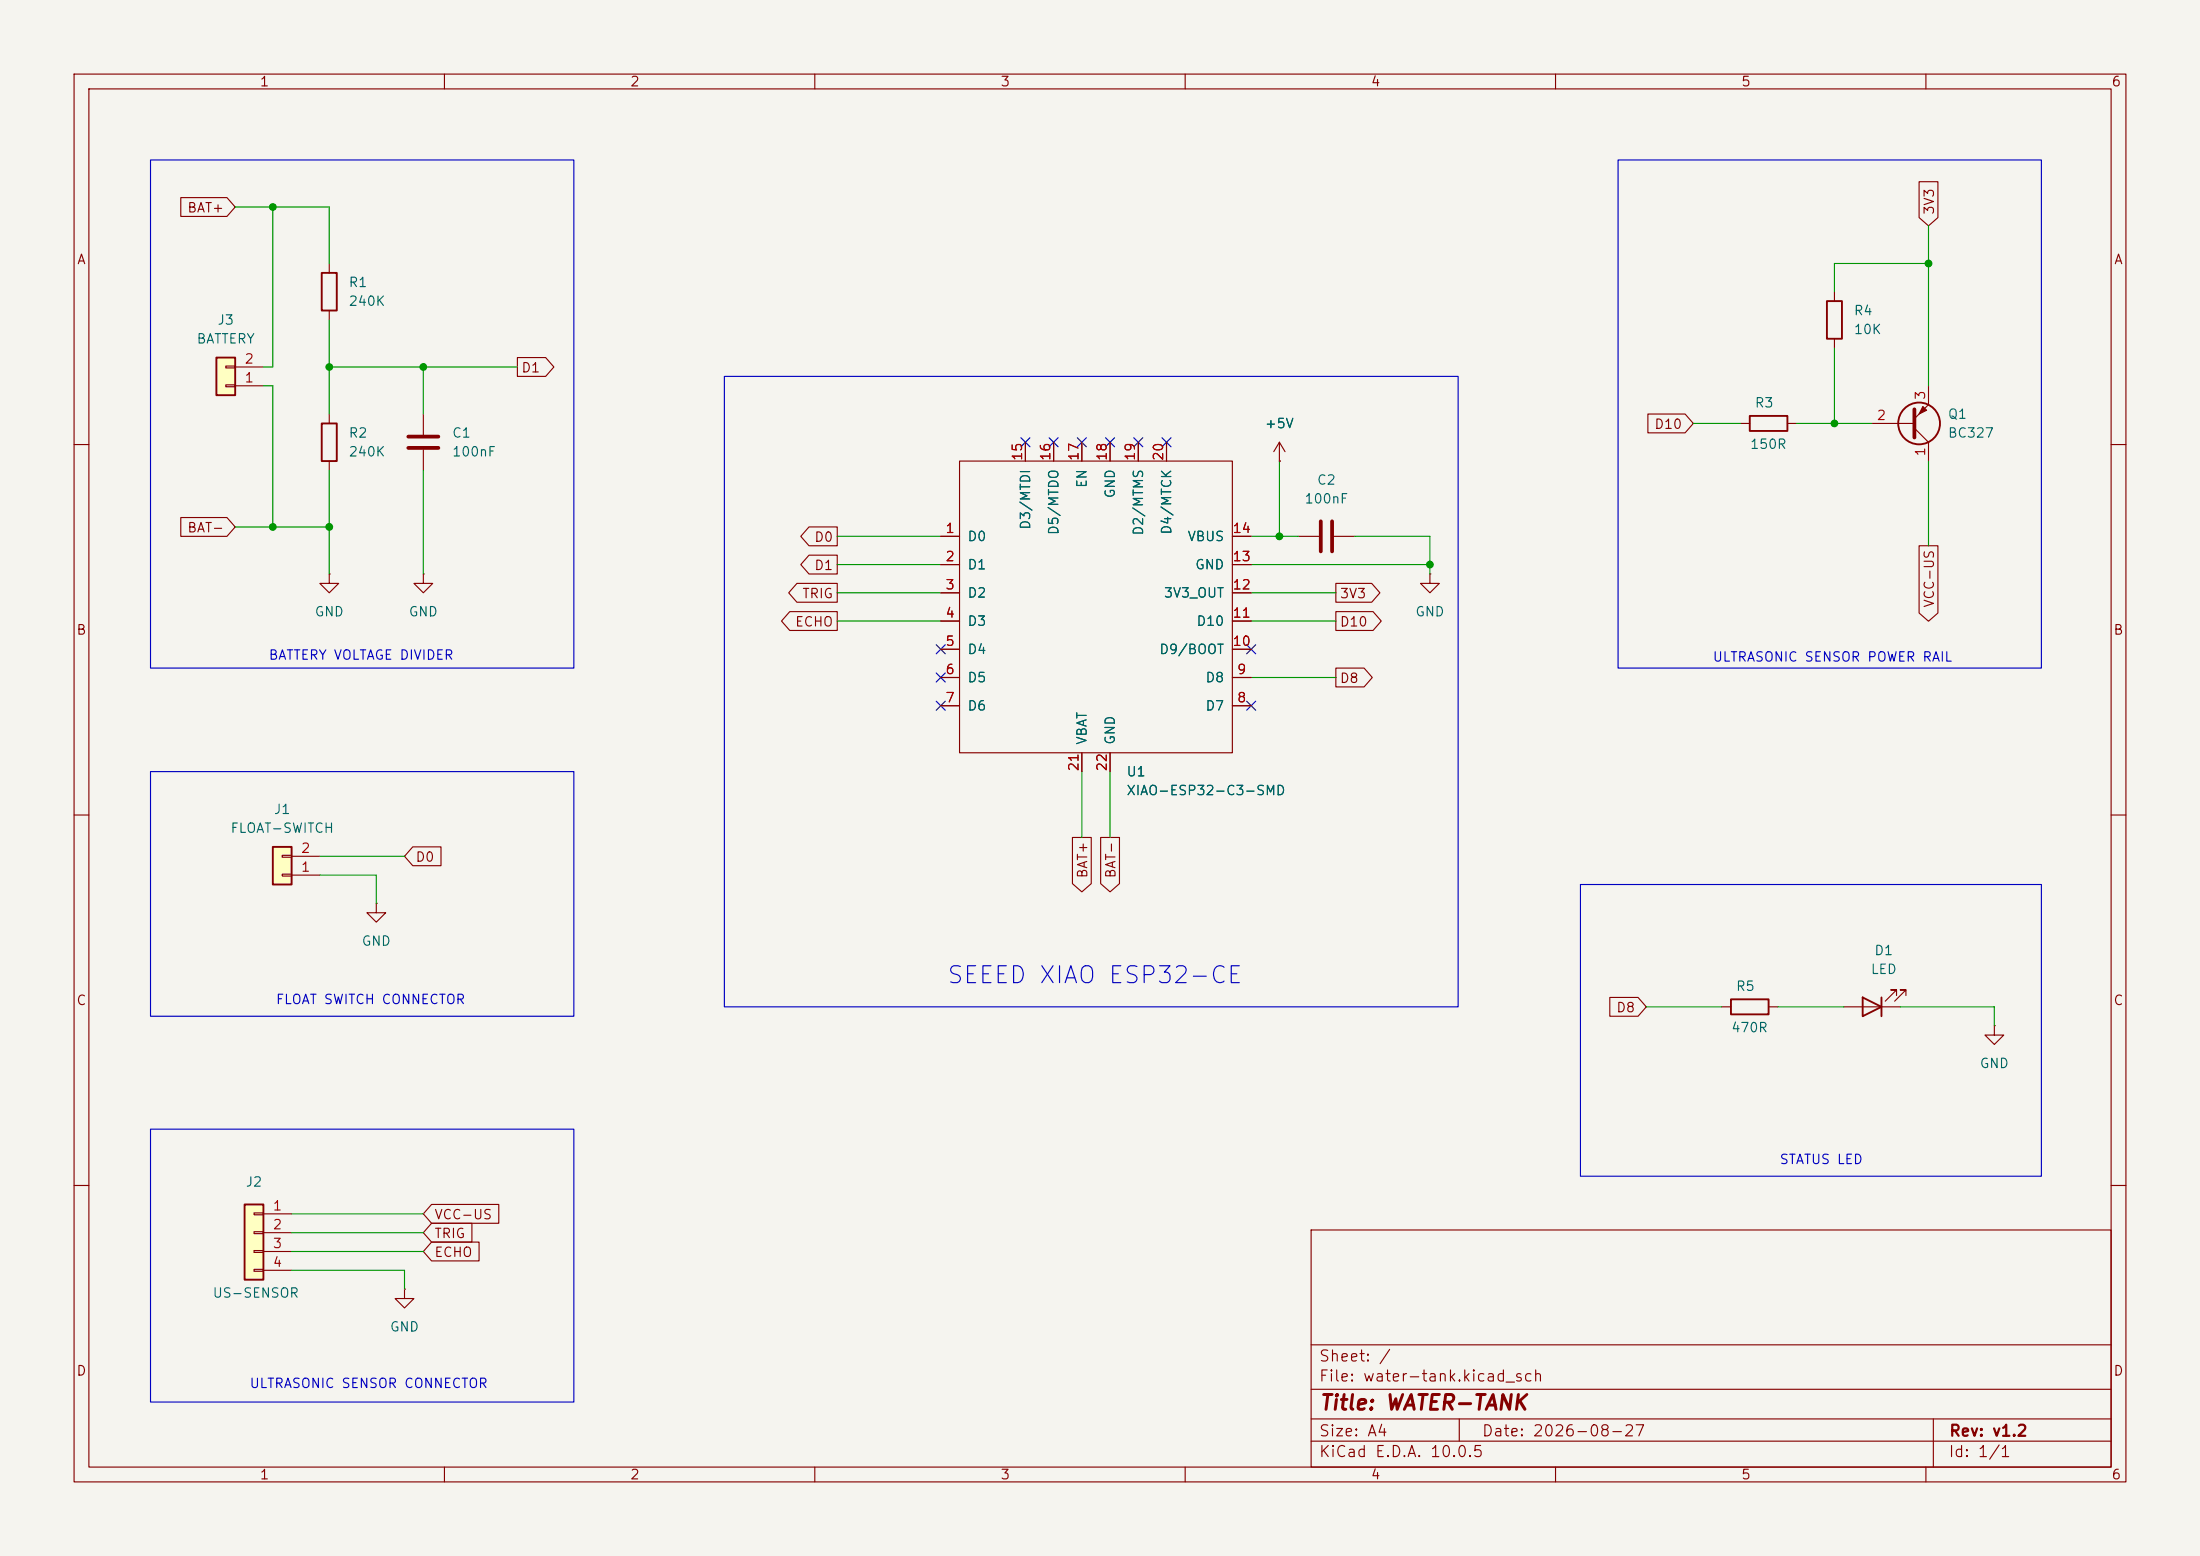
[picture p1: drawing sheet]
<svg xmlns="http://www.w3.org/2000/svg" width="297mm" height="210mm" viewBox="0 0 297 210" stroke-linecap="round" stroke-linejoin="round" font-family="sans-serif">
<path d="M0 0h297v210h-297z" fill="#f5f4ef" stroke="#f5f4ef" stroke-width=".14"/>
<g fill="none" stroke="#840000" stroke-width=".15">
<path d="M10 10h277v190h-277zM12 12h273v186h-273zM60 10v2M110 10v2M160 10v2M210 10v2M260 10v2M44.4 35.6v1.2M247.6 39.4v1.2M44.4 41.9v1.3M57.1 55.9v2.8M234.9 57.2h1.3"/>
<path d="M241.3 57.2h1.3M247.6 45.7v1.3M252.7 57.2h5.7M258.4 57.8l1.9 1.9v2.5M260.3 52.1v2.5l-1.9 1.9M10 60h2M57.1 60.7v2.8M285 60h2M10 110h2M285 110h2M232.4 135.9h1.3M238.8 135.9h1.2"/>
<path d="M269.2 138.4v1.3h1.3l-1.3 1.3-1.2-1.3h1.2M269.2 138.4h.1M10 160h2M177 166h108v32h-108zM285 160h2M60 198v2M110 198v2M160 198v2M177 194.5h108M177 191.5h108M177 187.5h108M177 181.5h108"/>
<path d="M197 191.5v3M210 198v2M260 198v2M261 191.5v6.5"/>
</g>
<path d="M55.1 58.9h4.1M258.4 55.2v3.9M55.1 60.5h4.1" fill="none" stroke="#840000" stroke-width=".51"/>
<g fill="none" stroke="#840000" stroke-width=".25">
<path d="M43.4 36.8h2.1v5.1h-2.1zM236.2 56.1h5.1v2.1h-5.1zM246.6 40.6h2.1v5.1h-2.1zM233.7 134.9h5.1v2h-5.1z"/>
<circle cx="259.1" cy="57.1" r="2.82"/>
</g>
<path d="M259.6 54.9l.5 .5-1 .5z" fill="#840000" stroke="#840000" stroke-width=".15"/>
<path d="M29.2 48.3h2.5v5h-2.5z" fill="#ffffc2"/>
<path d="M29.2 48.3h2.5v5h-2.5zM43.4 57.2h2.1v5h-2.1z" fill="none" stroke="#840000" stroke-width=".25"/>
<path d="M30.5 51.9h1.2v.3h-1.2zM30.5 49.4h1.2v.3h-1.2zM31.7 52.1h3.9M31.7 49.5h3.9M44.4 55.9v1.3M44.4 77.5v1.2h1.3l-1.3 1.3-1.2-1.3h1.2M44.4 77.5h.1M44.4 62.2v1.3M57.1 77.5v1.2h1.3l-1.3 1.3-1.2-1.3h1.2M57.1 77.5h.1" fill="none" stroke="#840000" stroke-width=".15"/>
<path d="M36.8 114.3h2.6v5.1h-2.6z" fill="#ffffc2"/>
<path d="M36.8 114.3h2.6v5.1h-2.6z" fill="none" stroke="#840000" stroke-width=".25"/>
<path d="M38.1 118h1.3v.2h-1.3zM38.1 115.4h1.3v.3h-1.3zM39.4 118.1h3.8M39.4 115.6h3.8M50.8 121.9v1.3h1.3l-1.3 1.3-1.3-1.3h1.3M50.8 121.9h.1" fill="none" stroke="#840000" stroke-width=".15"/>
<path d="M33 162.6h2.6v10.1h-2.6z" fill="#ffffc2"/>
<path d="M251.5 134.6l2.5 1.3-2.5 1.3zM254 134.6v2.6M33 162.6h2.6v10.1h-2.6z" fill="none" stroke="#840000" stroke-width=".25"/>
<g fill="none" stroke="#840000" stroke-width=".15">
<path d="M24.4 26.7h6.2l1.1 1.2-1.1 1.3h-6.2zM259.1 24.5h2.5v4.9l-1.3 1.1-1.2-1.1zM69.8 48.3h3.9l1.1 1.2-1.1 1.3h-3.9zM138.4 59.7v2.5M142.2 59.7v2.5M146 59.7v2.5M149.9 59.7v2.5M153.7 59.7v2.5M157.5 59.7v2.5M172.7 59.7l-.7 1.3M172.7 59.7l.8 1.3M172.7 59.7v2.5"/>
<path d="M222.5 55.9h5l1.1 1.3-1.1 1.2h-5zM24.4 69.8h6.2l1.1 1.3-1.1 1.3h-6.2zM107.6 78.7h5.4v2.6h-5.4l-1.1-1.3zM109.2 71.1h3.8v2.6h-3.8l-1.1-1.3zM109.2 74.9h3.8v2.6h-3.8l-1.1-1.3zM127 72.4h2.5M127 76.2h2.5M129.5 62.2h36.9v39.4h-36.9zM166.4 72.4h2.5M166.4 76.2h2.5M172.7 62.2h.1M175.3 72.4h2.8"/>
<path d="M180.1 72.4h2.8M180.3 78.7h4.9l1.1 1.3-1.1 1.3h-4.9zM193 77.5v1.2h1.3l-1.3 1.3-1.2-1.3h1.2M193 77.5h.1M259.1 73.7h2.5v9l-1.3 1.1-1.2-1.1zM106.6 82.5h6.4v2.6h-6.4l-1.1-1.3zM127 80h2.5M127 83.8h2.5M127 87.6h2.5M127 91.4h2.5M127 95.3h2.5M166.4 80h2.5"/>
<path d="M166.4 83.8h2.5M166.4 87.6h2.5M166.4 91.4h2.5M166.4 95.3h2.5M180.3 90.2h3.9l1.1 1.2-1.1 1.3h-3.9zM180.3 82.5h5.1l1.1 1.3-1.1 1.3h-5.1zM55.7 114.3h3.8v2.5h-3.8l-1.1-1.2zM144.8 113h2.5v6.3l-1.3 1.1-1.2-1.1zM146 101.6v2.5M148.6 113h2.5v6.3l-1.2 1.1-1.3-1.1zM149.9 101.6v2.5M217.3 134.6h3.8l1.1 1.3-1.1 1.3h-3.8z"/>
<path d="M248.9 135.9h7.6M256 134.4v-.8h-.7h.7l-1.5 1.5M257.3 134.4v-.8h-.8h.8l-1.5 1.5M34.3 163.7h1.3v.3h-1.3zM34.3 166.2h1.3v.3h-1.3zM34.3 168.8h1.3v.2h-1.3zM34.3 171.3h1.3v.3h-1.3zM35.6 163.8h3.8M35.6 166.4h3.8M35.6 168.9h3.8M35.6 171.5h3.8M54.6 174v1.3h1.3l-1.3 1.2-1.3-1.2h1.3"/>
<path d="M54.6 174h.1M58.3 162.6h9v2.5h-9l-1.2-1.3zM58.3 165.1h5.4v2.5h-5.4l-1.2-1.2zM58.3 167.6h6.4v2.6h-6.4l-1.2-1.3z"/>
</g>
<path d="M178.3 70.4v4M179.8 70.4v4" fill="none" stroke="#840000" stroke-width=".51"/>
<g fill="none" stroke="#009600" stroke-width=".15">
<path d="M31.7 27.9h12.7v7.7M36.8 27.9v21.6h-1.2M260.3 30.5v21.6M260.3 35.6h-12.7v3.8M35.6 52.1h1.2v19M44.4 49.5h25.4M44.4 43.2v12.7M57.1 49.5v6.4M228.6 57.2h6.3M242.6 57.2h10.1M247.6 47v10.2M31.7 71.1h12.7"/>
<path d="M44.4 63.5v14M57.1 63.5v14M113 72.4h14M113 76.2h14M168.9 72.4h6.4M168.9 76.2h24.1M172.7 62.2v10.2M182.9 72.4h10.1v5.1M260.3 62.2v11.5M113 83.8h14M113 80h14M168.9 83.8h11.4"/>
<path d="M168.9 80h11.4M168.9 91.4h11.4M43.2 115.6h11.4M43.2 118.1h7.6v3.8M146 104.1v8.9M149.9 104.1v8.9M222.2 135.9h10.2M240 135.9h8.9M256.5 135.9h12.7v2.5M39.4 168.9h17.7M39.4 166.4h17.7M39.4 171.5h15.2v2.5"/>
<path d="M39.4 163.8h17.7"/>
</g>
<g fill="none" stroke="#000084" stroke-width=".15">
<path d="M137.8 59.1l1.2 1.2M139 59.1l-1.2 1.2M141.6 59.1l1.2 1.2M142.8 59.1l-1.2 1.2M145.4 59.1l1.3 1.2M146.7 59.1l-1.3 1.2M149.3 59.1l1.2 1.2M150.5 59.1l-1.2 1.2M153.1 59.1l1.2 1.2M154.3 59.1l-1.2 1.2M156.9 59.1l1.2 1.2M158.1 59.1l-1.2 1.2"/>
<path d="M126.4 87l1.2 1.2M126.4 94.6l1.2 1.3M126.4 90.8l1.2 1.2M127.6 87l-1.2 1.2M127.6 94.6l-1.2 1.3M127.6 90.8l-1.2 1.2M168.3 87l1.2 1.2M168.3 94.6l1.2 1.3M169.5 87l-1.2 1.2M169.5 94.6l-1.2 1.3"/>
</g>
<path d="M20.3 21.6h57.2v68.6h-57.2zM218.4 21.6h57.2v68.6h-57.2zM97.8 50.8h99v85.1h-99zM20.3 104.1h57.2v33.1h-57.2zM213.4 119.4h62.2v39.4h-62.2zM20.3 152.4h57.2v36.8h-57.2z" fill="none" stroke="#0000c2" stroke-width=".15"/>
<g fill="#009600" stroke="#009600" stroke-width=".14">
<circle cx="260.3" cy="35.6" r=".46"/>
<circle cx="247.6" cy="57.2" r=".46"/>
<circle cx="57.1" cy="49.5" r=".46"/>
<circle cx="44.4" cy="49.5" r=".46"/>
<circle cx="36.8" cy="27.9" r=".46"/>
<circle cx="36.8" cy="71.1" r=".46"/>
<circle cx="44.4" cy="71.1" r=".46"/>
<circle cx="193" cy="76.2" r=".46"/>
<circle cx="172.7" cy="72.4" r=".46"/>
</g>
<text font-size="2.3" fill="#0000c2" x="127.7" y="133.3">SEEED XIAO ESP32-CE</text>
<text font-size="2" fill="#840000" x="178" y="190.8">Title: WATER-TANK</text>
<g font-size="1.5" fill="#840000">
<text x="178" y="184.1">Sheet: /</text>
<text x="178" y="186.8">File: water-tank.kicad_sch</text>
<text x="178" y="197">KiCad E.D.A. 10.0.5</text>
<text x="178" y="194.2">Size: A4</text>
<text x="200" y="194.2">Date: 2026-08-27</text>
<text x="263" y="197">Id: 1/1</text>
<text x="263" y="194.2">Rev: v1.2</text>
</g>
<g font-size="1.3" fill="#840000">
<text x="35" y="12">1</text>
<text x="85" y="12">2</text>
<text x="135" y="12">3</text>
<text x="185" y="12">4</text>
<text x="235" y="12">5</text>
<text x="285" y="12">6</text>
<text x="25.2" y="29">BAT+</text>
<text x="261.4" y="29.1" transform="rotate(-90 261.4 29.1)">3V3</text>
<text x="10.3" y="36">A</text>
<text x="285.3" y="36">A</text>
<text x="70.3" y="50.6">D1</text>
<text x="223.3" y="58.2">D10</text>
<text x="25.2" y="72.2">BAT-</text>
<text x="109.8" y="73.4">D0</text>
<text x="109.8" y="77.3">D1</text>
<text x="108.2" y="81.1">TRIG</text>
<text x="180.8" y="81.1">3V3</text>
<text x="261.4" y="82.1" transform="rotate(-90 261.4 82.1)">VCC-US</text>
<text x="10.2" y="86">B</text>
<text x="107.2" y="84.9">ECHO</text>
<text x="180.8" y="84.9">D10</text>
<text x="285.2" y="86">B</text>
<text x="180.8" y="92.5">D8</text>
<text x="56" y="116.6">D0</text>
<text x="147.1" y="118.6" transform="rotate(-90 147.1 118.6)">BAT+</text>
<text x="150.9" y="118.6" transform="rotate(-90 150.9 118.6)">BAT-</text>
<text x="10.2" y="136">C</text>
<text x="218.1" y="136.9">D8</text>
<text x="285.2" y="136">C</text>
<text x="58.6" y="164.9">VCC-US</text>
<text x="58.6" y="167.4">TRIG</text>
<text x="58.6" y="170">ECHO</text>
<text x="10.2" y="186">D</text>
<text x="285.2" y="186">D</text>
<text x="35" y="200">1</text>
<text x="85" y="200">2</text>
<text x="135" y="200">3</text>
<text x="185" y="200">4</text>
<text x="235" y="200">5</text>
<text x="285" y="200">6</text>
</g>
<g font-size="1.3" fill="#006464">
<text x="47" y="39.1">R1</text>
<text x="47" y="41.6">240K</text>
<text x="26.5" y="46.7">BATTERY</text>
<text x="29.3" y="44.1">J3</text>
<text x="250.2" y="42.9">R4</text>
<text x="250.2" y="45.4">10K</text>
<text x="47" y="59.4">R2</text>
<text x="60.9" y="59.4">C1</text>
<text x="170.7" y="58.1">+5V</text>
<text x="236.8" y="55.3">R3</text>
<text x="262.9" y="56.8">Q1</text>
<text x="262.9" y="59.4">BC327</text>
<text x="47" y="61.9">240K</text>
<text x="60.9" y="61.9">100nF</text>
<text x="147" y="66" transform="rotate(-90 147 66)">EN</text>
<text x="177.7" y="65.7">C2</text>
<text x="236.2" y="60.9">150R</text>
<text x="139.4" y="71.6" transform="rotate(-90 139.4 71.6)">D3/MTDI</text>
<text x="150.8" y="67.3" transform="rotate(-90 150.8 67.3)">GND</text>
<text x="176" y="68.3">100nF</text>
<text x="130.5" y="73.4">D0</text>
<text x="130.5" y="77.2">D1</text>
<text x="143.2" y="72.3" transform="rotate(-90 143.2 72.3)">D5/MTDO</text>
<text x="154.6" y="72.4" transform="rotate(-90 154.6 72.4)">D2/MTMS</text>
<text x="158.4" y="72.2" transform="rotate(-90 158.4 72.2)">D4/MTCK</text>
<text x="160.2" y="73.4">VBUS</text>
<text x="161.3" y="77.2">GND</text>
<text x="42.4" y="83.5">GND</text>
<text x="55.1" y="83.5">GND</text>
<text x="130.5" y="81">D2</text>
<text x="157" y="81">3V3_OUT</text>
<text x="191" y="83.5">GND</text>
<text x="130.5" y="84.8">D3</text>
<text x="130.5" y="88.6">D4</text>
<text x="156.4" y="88.6">D9/BOOT</text>
<text x="161.4" y="84.8">D10</text>
<text x="130.5" y="92.4">D5</text>
<text x="162.6" y="92.4">D8</text>
<text x="130.5" y="96.2">D6</text>
<text x="147" y="100.6" transform="rotate(-90 147 100.6)">VBAT</text>
<text x="150.8" y="100.6" transform="rotate(-90 150.8 100.6)">GND</text>
<text x="162.6" y="96.2">D7</text>
<text x="152" y="105.1">U1</text>
<text x="152" y="107.6">XIAO-ESP32-C3-SMD</text>
<text x="31" y="112.7">FLOAT-SWITCH</text>
<text x="36.9" y="110.2">J1</text>
<text x="48.7" y="128">GND</text>
<text x="252.5" y="131.8">LED</text>
<text x="253" y="129.2">D1</text>
<text x="234.3" y="134.1">R5</text>
<text x="233.6" y="139.6">470R</text>
<text x="267.2" y="144.5">GND</text>
<text x="33.1" y="160.5">J2</text>
<text x="28.6" y="175.5">US-SENSOR</text>
<text x="52.5" y="180">GND</text>
</g>
<g font-size="1.3" fill="#a90000">
<text x="32.9" y="51.9">1</text>
<text x="32.9" y="49.4">2</text>
<text x="253.3" y="57">2</text>
<text x="260.2" y="54.1" transform="rotate(-90 260.2 54.1)">3</text>
<text x="138.3" y="62.3" transform="rotate(-90 138.3 62.3)">15</text>
<text x="142.1" y="62.3" transform="rotate(-90 142.1 62.3)">16</text>
<text x="145.9" y="62.3" transform="rotate(-90 145.9 62.3)">17</text>
<text x="149.7" y="62.3" transform="rotate(-90 149.7 62.3)">18</text>
<text x="153.5" y="62.3" transform="rotate(-90 153.5 62.3)">19</text>
<text x="157.3" y="62.3" transform="rotate(-90 157.3 62.3)">20</text>
<text x="260.2" y="61.7" transform="rotate(-90 260.2 61.7)">1</text>
<text x="127.5" y="72.3">1</text>
<text x="127.5" y="76.1">2</text>
<text x="166.3" y="76.1">13</text>
<text x="166.3" y="72.3">14</text>
<text x="127.5" y="79.9">3</text>
<text x="127.5" y="83.7">4</text>
<text x="166.3" y="83.7">11</text>
<text x="166.3" y="79.9">12</text>
<text x="127.5" y="87.5">5</text>
<text x="166.3" y="87.5">10</text>
<text x="127.5" y="91.3">6</text>
<text x="127.5" y="95.1">7</text>
<text x="166.9" y="95.1">8</text>
<text x="166.9" y="91.3">9</text>
<text x="145.9" y="104.2" transform="rotate(-90 145.9 104.2)">21</text>
<text x="149.7" y="104.2" transform="rotate(-90 149.7 104.2)">22</text>
<text x="40.5" y="118">1</text>
<text x="40.5" y="115.4">2</text>
<text x="36.7" y="163.7">1</text>
<text x="36.7" y="166.2">2</text>
<text x="36.7" y="168.8">3</text>
<text x="36.7" y="171.3">4</text>
</g>
<g font-size="1.3" fill="#0000c2">
<text x="36.2" y="89.4">BATTERY VOLTAGE DIVIDER</text>
<text x="231.1" y="89.6">ULTRASONIC SENSOR POWER RAIL</text>
<text x="37.2" y="135.8">FLOAT SWITCH CONNECTOR</text>
<text x="240.2" y="157.4">STATUS LED</text>
<text x="33.6" y="187.7">ULTRASONIC SENSOR CONNECTOR</text>
</g>
</svg>
